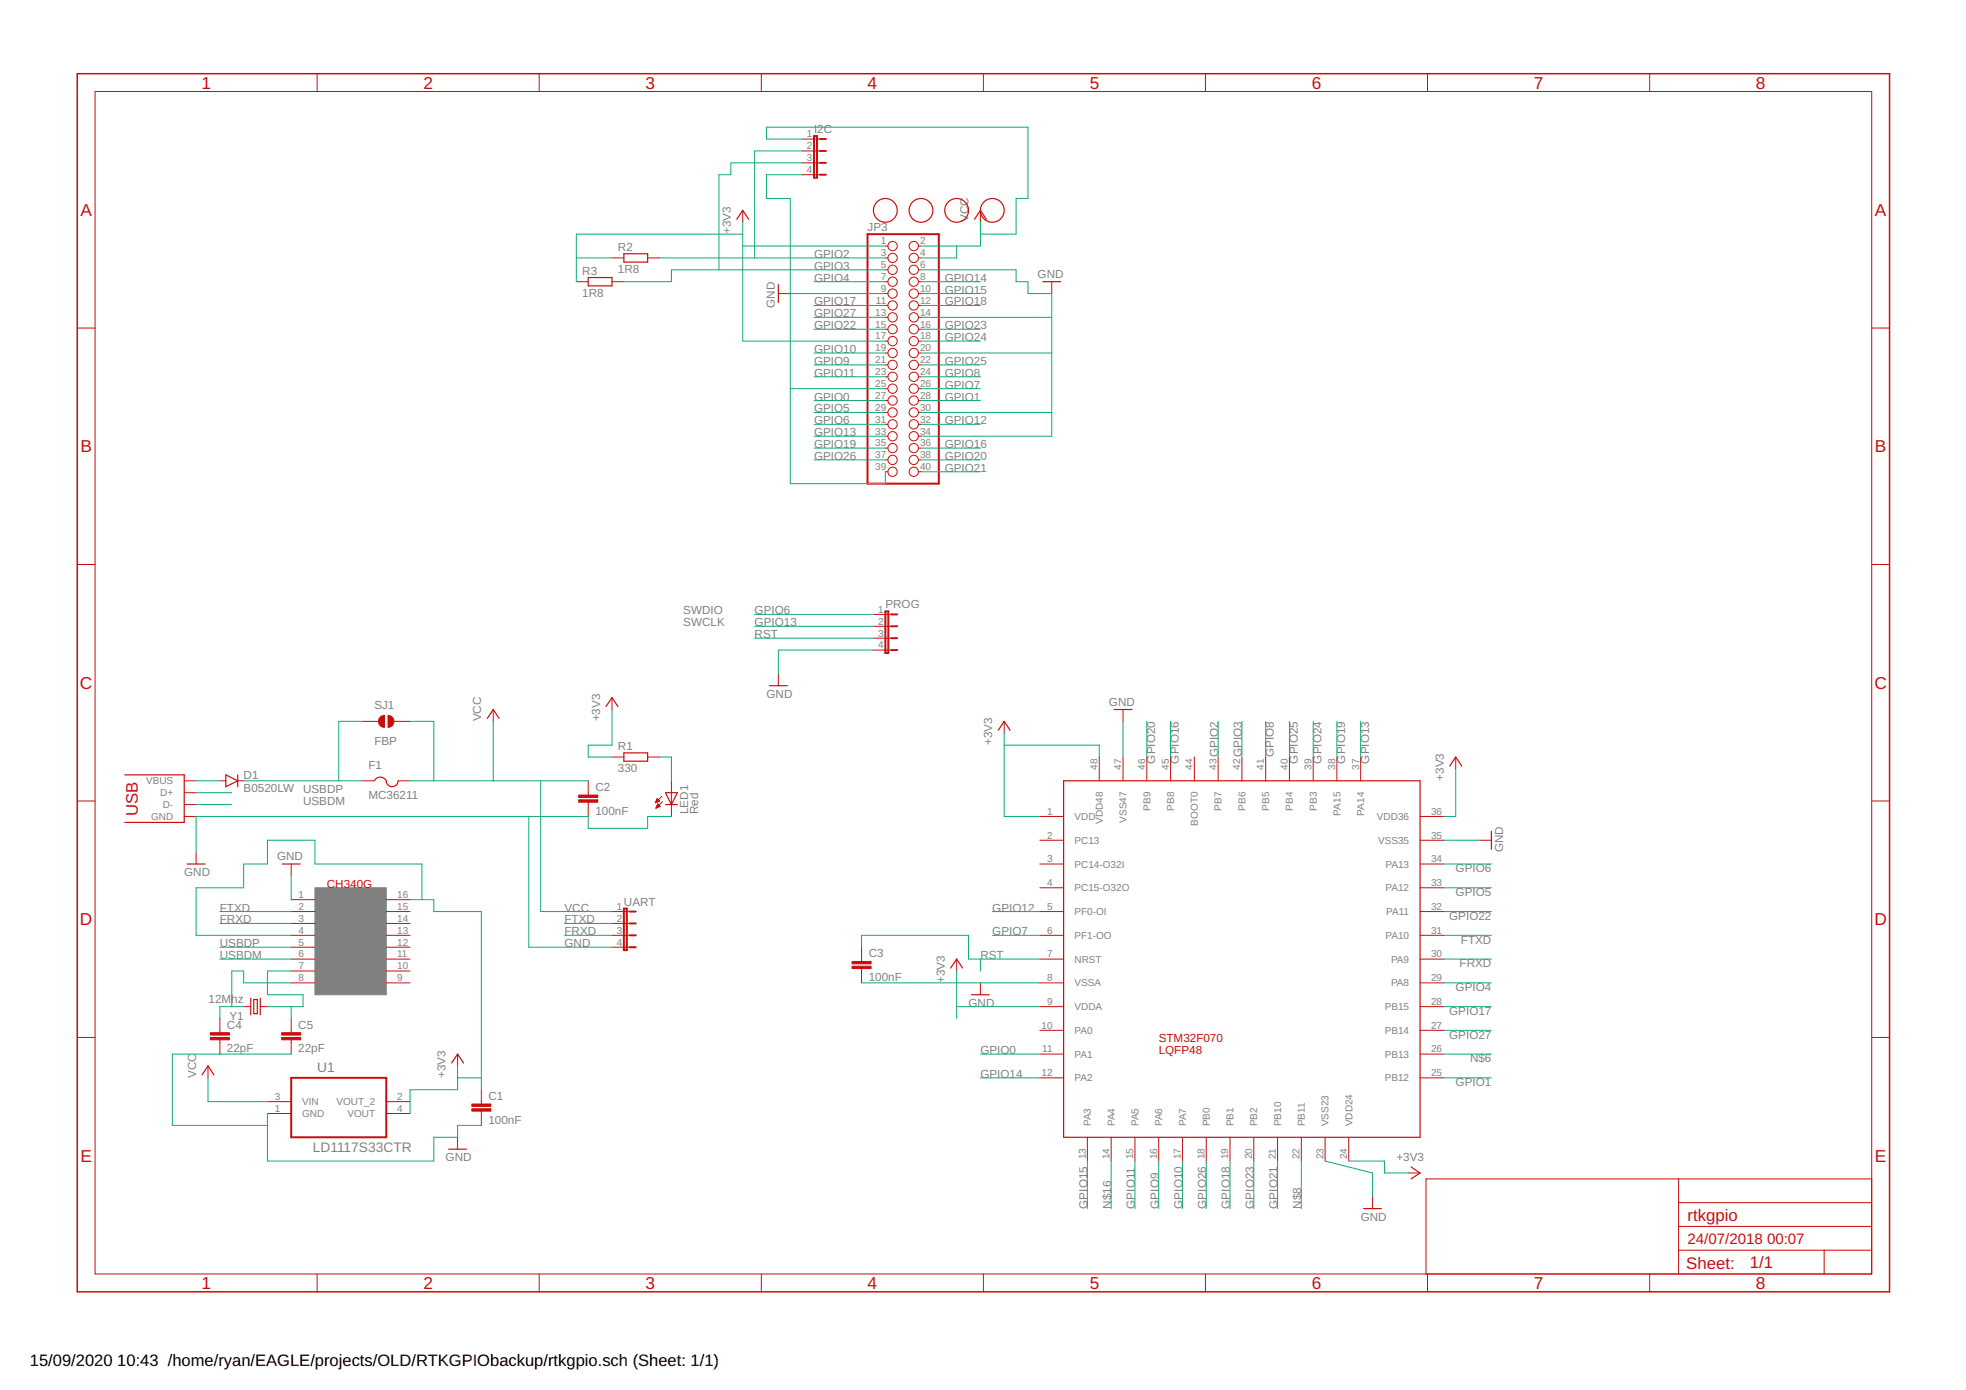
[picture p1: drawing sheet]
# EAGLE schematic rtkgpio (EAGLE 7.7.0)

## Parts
C1  100nF  C-EUC0402  [C0402]
C2  100nF  C-EUC0402  [C0402]
C3  100nF  C-EUC0402  [C0402]
C4  22pF  C-EUC0402  [C0402]
C5  22pF  C-EUC0402  [C0402]
D1  B0520LW  DIODESOD123  [SOD-123]
F1  MC36211  PTCFUSE-1206  [R1206]
I2C  JP4E  [JP4]
JP1  USB-MICROB  [USB-MICROB]
JP3  PINHD-2X20  [2X20]
LED1  Red  LEDSML1206  [SML1206]
PROG  JP4E  [JP4]
R1  330  R-EU_R0402  [R0402]
R2  1R8  R-EU_R0402  [R0402]
R3  1R8  R-EU_R0402  [R0402]
SJ1  FBP  SOLDERJUMPERNO  [SJ_2S-NO]
U1  LD1117S33CTR  [SOT230P700X180-4N]
U$1  STM32F0X  STM32F070C6  [LQFP-48]
U$5  FIDUCIAL1MM  [FIDUCIAL-1MM]
U$6  CH340G  [SOIC16]
U$7  FIDUCIAL1MM  [FIDUCIAL-1MM]
U$8  FIDUCIAL1MM  [FIDUCIAL-1MM]
U$9  FIDUCIAL1MM  [FIDUCIAL-1MM]
UART  JP4E  [JP4]
Y1  12Mhz  CRYSTALSM49  [SM49]

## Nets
+3V3: C1.1 JP3.1 JP3.17 R1.1 R2.1 R3.1 U1.2(VOUT_2) U1.4(VOUT) U$1.1(VDD) U$1.9(VDDA) U$1.24(VDD24) U$1.36(VDD36) U$1.48(VDD48) U$6.4(V3) U$6.16(VCC)
FRXD: U$1.30(PA9) U$6.3(RX) UART.3
FTXD: U$1.31(PA10) U$6.2(TX) UART.2
GND: C1.2 C2.2 C3.2 C4.2 C5.2 I2C.4 JP1.GND JP1.MT1(GND) JP1.MT2(GND) JP1.P$1(GND) JP1.P$2(GND) JP1.P$3(GND) JP1.P$4(GND) JP3.6 JP3.9 JP3.14 JP3.20 JP3.25 JP3.30 JP3.34 JP3.39 LED1.C PROG.4 U1.1(GND) U$1.8(VSSA) U$1.23(VSS23) U$1.35(VSS35) U$1.47(VSS47) U$6.1(GND) UART.4
GPIO0: JP3.27 U$1.11(PA1)
GPIO1: JP3.28 U$1.25(PB12)
GPIO2: I2C.2 JP3.3 R2.2 U$1.43(PB7)
GPIO3: I2C.3 JP3.5 R3.2 U$1.42(PB6)
GPIO4: JP3.7 U$1.29(PA8)
GPIO5: JP3.29 U$1.33(PA12)
GPIO6: JP3.31 PROG.1 U$1.34(PA13)
GPIO7: JP3.26 U$1.6(PF1-OO)
GPIO8: JP3.24 U$1.41(PB5)
GPIO9: JP3.21 U$1.16(PA6)
GPIO10: JP3.19 U$1.17(PA7)
GPIO11: JP3.23 U$1.15(PA5)
GPIO12: JP3.32 U$1.5(PF0-OI)
GPIO13: JP3.33 PROG.2 U$1.37(PA14)
GPIO14: JP3.8 U$1.12(PA2)
GPIO15: JP3.10 U$1.13(PA3)
GPIO16: JP3.36 U$1.45(PB8)
GPIO17: JP3.11 U$1.28(PB15)
GPIO18: JP3.12 U$1.19(PB1)
GPIO19: JP3.35 U$1.38(PA15)
GPIO20: JP3.38 U$1.46(PB9)
GPIO21: JP3.40 U$1.21(PB10)
GPIO22: JP3.15 U$1.32(PA11)
GPIO23: JP3.16 U$1.20(PB2)
GPIO24: JP3.18 U$1.39(PB3)
GPIO25: JP3.22 U$1.40(PB4)
GPIO26: JP3.37 U$1.18(PB0)
GPIO27: JP3.13 U$1.27(PB14)
N$1: C5.1 U$6.7(XI) Y1.1
N$4: C4.1 U$6.8(XO) Y1.2
N$5: LED1.A R1.2
N$6: U$1.26(PB13)
N$8: U$1.22(PB11)
N$10: D1.C F1.1 SJ1.1
N$11: D1.A JP1.VBUS
N$16: U$1.14(PA4)
RST: C3.1 PROG.3 U$1.7(NRST)
USBDM: JP1.D- U$6.6(D-)
USBDP: JP1.D+ U$6.5(D+)
VCC: C2.1 F1.2 I2C.1 JP3.2 JP3.4 SJ1.2 U1.3(VIN) UART.1
Unconnected: U$1.2(PC13) U$1.3(PC14-O32I) U$1.4(PC15-O32O) U$1.10(PA0) U$1.44(BOOT0) U$6.9(CTS) U$6.10(DSR) U$6.11(RI) U$6.12(DCD) U$6.13(DTR) U$6.14(RTS) U$6.15(RS232)

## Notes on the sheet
- SWDIO
  SWCLK

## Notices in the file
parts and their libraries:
SparkFun-DiscreteSemi: Licensing: Creative Commons ShareAlike 4.0 International - https://creativecommons.org/licenses/by-sa/4.0
pimoroni2: Licensing: CC v3.0 Share-Alike You are welcome to use this library for commercial purposes.
